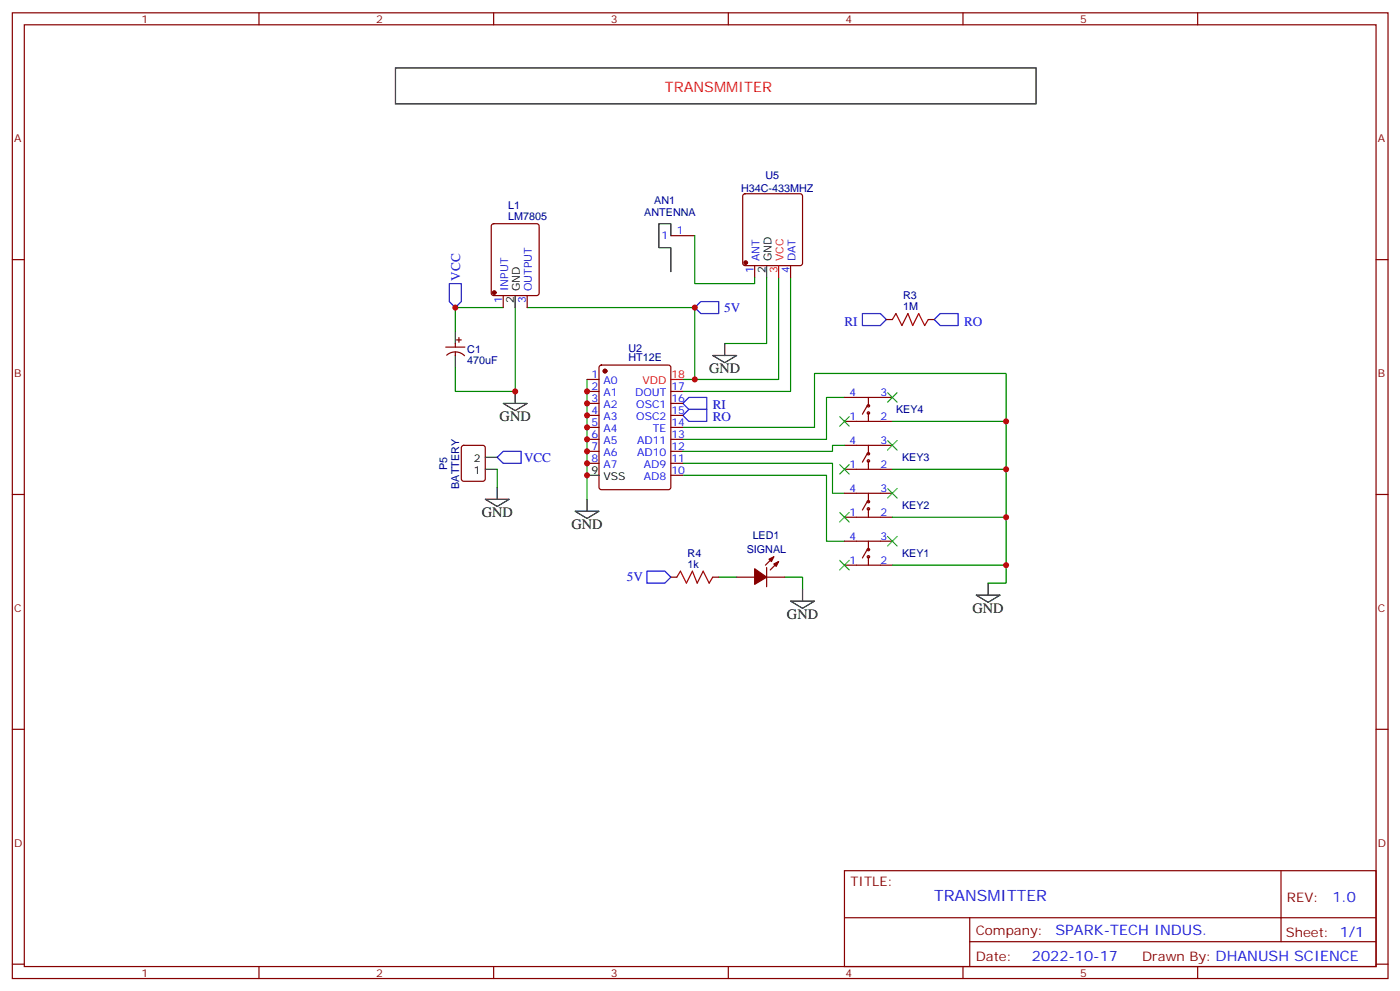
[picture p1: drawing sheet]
<svg xmlns="http://www.w3.org/2000/svg" width="413mm" height="292mm" viewBox="0 0 413 292" stroke-linecap="round" stroke-linejoin="round" font-family="sans-serif">
<g fill="none" stroke="#870000" stroke-width=".35">
<path d="M3.6 3.8h405.4v284.3h-405.4zM7.2 7.3h398.2v277.3h-398.2zM76.3 3.8v3.5M145.5 3.8v3.5M214.6 3.8v3.5M283.7 3.8v3.5M352.9 3.8v3.5M219.1 57.3l.4-.3h16.3l.5 .3 .2 .4v19.8l-.3 .5-.4 .2h-16.3l-.5-.2-.2-.5v-19.8zM3.6 76.4h3.6M145 66.1l.5-.2h12.7l.6 .4 .1 20-.5 .7h-12.9l-.7-.4-.1-20zM197.7 69.4h7M222.4 78.2v3.5"/>
<path d="M232.9 78.2v3.5M405.4 76.4h3.6M135.2 99.4v1.4M148.3 87v3.6M155.3 87v3.6M261.2 94.1h1.7M273.5 94.1h1.8M131.3 102.2h5.7M131.6 104.6a3.8 3.8 0 0 1 5.3 .1M134.2 101.1v1.1M134.2 103.6v1.1M134.5 100.1h1.4"/>
<path d="M173 111.7h3.5M173 115.3h3.5M173 118.8h3.5M176.7 107.7l.5-.2h19.8l.6 .4 .1 35.6-.5 .6-20 .1-.6-.5-.1-35.5zM197.7 115.3h3.5M197.7 118.8h3.5M248.8 117h14.1M255.5 119.5l-1.4 2.5M255.9 117v2.5M136.2 131.3l.4-.2h5.7l.6 .5 .1 9.4-.5 .7h-5.9l-.6-.5-.1-9.4zM173 122.3h3.5M173 125.8h3.5"/>
<path d="M173 129.4h3.5M173 132.9h3.5M173 136.4h3.5M197.7 122.3h3.5M197.7 125.8h3.5M197.7 129.4h3.5M197.7 132.9h3.5M197.7 136.4h3.5M197.7 139.9h3.5M248.8 124.1h14.1M248.8 131.1h14.1M248.8 138.2h14.1"/>
<path d="M255.5 133.6l-1.4 2.5M255.9 121.6v2.5M255.9 131.1v2.5M255.9 135.7v2.5M3.6 145.6h3.6M248.8 159.3h14.1M248.8 145.2h14.1M248.8 152.3h14.1M255.5 147.7l-1.4 2.5M255.9 145.2v2.5M255.9 149.8v2.5M255.9 159.3v2.5"/>
<path d="M405.4 145.6h3.6M197.7 169.9h1.7M210 169.9h1.8M217.1 169.9h5.3M225.9 169.9h5.3M225.9 167.1v5.7M228 163.9l-2.5 2.5M229.4 165.3l-2.5 2.5M248.8 166.4h14.1M255.5 161.8l-1.4 2.5M255.9 163.9v2.5M3.6 214.7h3.6"/>
<path d="M405.4 214.7h3.6M248.8 256.4h156.6v28.2h-156.6zM377.4 256.4v20.9M248.8 270.2h156.5M285.7 277.3h119.6M285.7 270.2v14.1M3.6 283.9h3.6M76.3 284.6v3.5M145.5 284.6v3.5M214.6 284.6v3.5M283.7 284.6v3.5M352.9 284.6v3.5"/>
<path d="M405.4 283.9h3.6"/>
<circle cx="255.9" cy="119.5" r=".35"/>
<circle cx="255.9" cy="135.7" r=".35"/>
<circle cx="255.9" cy="133.6" r=".35"/>
<circle cx="255.9" cy="121.6" r=".35"/>
<circle cx="255.9" cy="149.8" r=".35"/>
<circle cx="255.9" cy="147.7" r=".35"/>
<circle cx="255.9" cy="161.8" r=".35"/>
<circle cx="255.9" cy="163.9" r=".35"/>
</g>
<g fill="none" stroke="#008700" stroke-width=".35">
<path d="M204.7 69.4v14.1h17.7v-1.8M148.3 90.6h-14.1v7M151.8 90.6v24.7h-17.6v-7.1M155.3 90.6h49.4v21.1h-3.5M225.9 81.7v19.4h-12.4M229.4 81.7v30h-24.7M232.9 81.7v33.6h-31.7M173 111.7v35.3M248.8 117h-5.3v12.4h-42.3M146.5 138.2v5.3M201.2 125.8h38.8v-15.8h56.4v61.7h-5.3M201.2 139.9h42.3v19.4h5.3"/>
<path d="M201.2 136.4h44.1v8.8h3.5M248.8 131.1h-3.5v1.8h-44.1M262.9 124.1h33.5M262.9 138.2h33.5M262.9 152.3h33.5M211.8 169.9h5.3M231.2 169.9h5.3v3.6M262.9 166.4h33.5"/>
</g>
<g fill="none" stroke="#000" stroke-width=".35">
<path d="M116.5 20h188.8v10.6h-188.8zM197.7 69.4v-3.5h-3.6v7h3.6v7.1M225.9 78.2v3.5M134.2 97.6v3.5M151.8 87v3.6M134.2 104.7v3.5M148.3 118.8h7l-3.5 2.1zM151.8 115.3v3.5M210 104.7h7.1l-3.6 2.1zM213.5 101.1v3.6M143 138.2h3.5M143 134.7h3.5"/>
<path d="M173 139.9h3.5M143 147h7l-3.5 2.1zM146.5 143.5v3.5M169.4 150.5h7.1l-3.5 2.1zM173 147v3.5M232.9 177h7.1l-3.5 2.1zM236.5 173.5v3.5M287.6 175.2h7.1l-3.6 2.1zM291.1 171.7v3.5"/>
</g>
<path d="M132.4 83.5h3.5v5.3l-1.7 1.8-1.8-1.8zM204.7 90.6l1.8-1.8h5.3v3.5h-5.3zM254.1 92.3h5.3l1.8 1.8-1.8 1.7h-5.3zM275.3 94.1l1.7-1.8h5.3v3.5h-5.3zM201.2 118.8l1.8-1.8h5.2v3.5h-5.2zM146.5 134.7l1.8-1.8h5.3v3.5h-5.3zM201.2 122.3l1.8-1.8h5.2v3.6h-5.2zM190.6 168.2h5.3l1.8 1.7-1.8 1.8h-5.3z" fill="none" stroke="#00f" stroke-width=".35"/>
<path d="M262.9 94.1l1.1-1.8 1.7 3.5 1.8-3.5 1.4 3.5 1.8-3.5 1.8 3.5 1-1.7M199.4 169.9l1.1-1.7 1.7 3.5 1.8-3.5 1.4 3.5 1.8-3.5 1.8 3.5 1-1.8" fill="none" stroke="#a10000" stroke-width=".35"/>
<g fill="#870000" stroke="#870000" stroke-width=".35">
<path d="M228 166.1l1.4-.8-.7 1.5z"/>
<path d="M226.6 164.6l1.4-.7-.7 1.4z"/>
<path d="M222.4 167.5l3.5 2.4-3.5 2.1z"/>
<circle cx="219.7" cy="77.3" r=".53"/>
<circle cx="178.3" cy="109.3" r=".53"/>
<circle cx="145.6" cy="86.1" r=".53"/>
</g>
<path d="M229.4 78.2v3.5M197.7 111.7h3.5" fill="none" stroke="#f00" stroke-width=".35"/>
<g fill="none" stroke="#3c3" stroke-width=".35">
<path d="M261.5 115.6l2.8 2.8M264.3 115.6l-2.8 2.8M247.4 122.7l2.8 2.8M247.4 136.8l2.8 2.8M250.2 122.7l-2.8 2.8M250.2 136.8l-2.8 2.8M261.5 129.7l2.8 2.8M264.3 129.7l-2.8 2.8M247.4 150.9l2.8 2.8M250.2 150.9l-2.8 2.8M261.5 143.8l2.8 2.8M261.5 157.9l2.8 2.9"/>
<path d="M264.3 143.8l-2.8 2.8M264.3 157.9l-2.8 2.9M247.4 165l2.8 2.8M250.2 165l-2.8 2.8"/>
</g>
<g fill="#c00">
<circle cx="204.7" cy="90.6" r=".88"/>
<circle cx="151.8" cy="115.3" r=".88"/>
<circle cx="204.7" cy="111.7" r=".88"/>
<circle cx="173" cy="139.9" r=".88"/>
<circle cx="173" cy="136.4" r=".88"/>
<circle cx="173" cy="132.9" r=".88"/>
<circle cx="173" cy="129.4" r=".88"/>
<circle cx="173" cy="125.8" r=".88"/>
<circle cx="173" cy="122.3" r=".88"/>
<circle cx="173" cy="118.8" r=".88"/>
<circle cx="173" cy="115.3" r=".88"/>
<circle cx="134.2" cy="90.6" r=".88"/>
<circle cx="296.4" cy="124.1" r=".88"/>
<circle cx="296.4" cy="138.2" r=".88"/>
<circle cx="296.4" cy="152.3" r=".88"/>
<circle cx="296.4" cy="166.4" r=".88"/>
</g>
<text font-size="4.6" fill="#00f" x="275.3" y="265.2">TRANSMITTER</text>
<text font-size="4.2" fill="#f00" x="195.9" y="27.1">TRANSMMITER</text>
<g font-size="4.2">
<text x="209" y="110">GND</text>
<text x="147.2" y="124.1">GND</text>
<text x="141.9" y="152.3">GND</text>
<text x="168.4" y="155.8">GND</text>
<text x="231.9" y="182.3">GND</text>
<text x="286.6" y="180.5">GND</text>
</g>
<g font-size="4.2" fill="#00f">
<text x="392.6" y="265.6">1.0</text>
<text x="311" y="275.2">SPARK-TECH INDUS.</text>
<text x="304.1" y="283">2022-10-17</text>
</g>
<g font-size="3.9" fill="#00f">
<text x="135.6" y="82.7" transform="rotate(-90 135.6 82.7)">VCC</text>
<text x="213.4" y="91.8">5V</text>
<text x="248.8" y="95.8">RI</text>
<text x="284.1" y="95.8">RO</text>
<text x="210" y="124.1">RO</text>
<text x="210" y="120.5">RI</text>
<text x="154.4" y="136">VCC</text>
<text x="184.7" y="171.2">5V</text>
</g>
<g font-size="3.9" fill="#800">
<text x="250.6" y="260.9">TITLE:</text>
<text x="379.2" y="265.6">REV:</text>
<text x="287.5" y="275.1">Company:</text>
<text x="378.9" y="275.8">Sheet: 1/1</text>
<text x="287.5" y="282.8">Date:</text>
<text x="336.5" y="282.9">Drawn By: DHANUSH SCIENCE</text>
</g>
<g font-size="3.2" fill="#800">
<text x="41.7" y="6.8">1</text>
<text x="110.9" y="6.8">2</text>
<text x="180" y="6.8">3</text>
<text x="249.2" y="6.8">4</text>
<text x="318.3" y="6.8">5</text>
<text x="4.2" y="41.9">A</text>
<text x="406" y="41.9">A</text>
<text x="4.2" y="111">B</text>
<text x="406" y="111">B</text>
<text x="4.2" y="180.2">C</text>
<text x="406" y="180.2">C</text>
<text x="4.2" y="249.3">D</text>
<text x="406" y="249.3">D</text>
<text x="41.7" y="287.6">1</text>
<text x="110.9" y="287.6">2</text>
<text x="180" y="287.6">3</text>
<text x="249.2" y="287.6">4</text>
<text x="318.3" y="287.6">5</text>
</g>
<g font-size="3.2" fill="#000080">
<text x="225.5" y="52.8">U5</text>
<text x="192.8" y="60">AN1</text>
<text x="218.3" y="56.4">H34C-433MHZ</text>
<text x="149.7" y="64.8">LM7805</text>
<text x="149.7" y="61.6">L1</text>
<text x="189.8" y="63.5">ANTENNA</text>
<text x="266.1" y="88.1">R3</text>
<text x="266.1" y="91.3">1M</text>
<text x="137.7" y="107.2">470uF</text>
<text x="137.7" y="104.1">C1</text>
<text x="185.1" y="106.4">HT12E</text>
<text x="185.1" y="103.5">U2</text>
<text x="264" y="121.7">KEY4</text>
<text x="265.8" y="135.8">KEY3</text>
<text x="131.8" y="138.5" transform="rotate(-90 131.8 138.5)">P5</text>
<text x="135.3" y="143.9" transform="rotate(-90 135.3 143.9)">BATTERY</text>
<text x="265.8" y="149.9">KEY2</text>
<text x="221.8" y="158.8">LED1</text>
<text x="202.6" y="167.1">1k</text>
<text x="202.6" y="163.9">R4</text>
<text x="220" y="162.9">SIGNAL</text>
<text x="265.8" y="164">KEY1</text>
</g>
<g font-size="3.2" fill="#00f">
<text x="194.9" y="70.4">1</text>
<text x="199.4" y="69">1</text>
<text x="223.8" y="76.9" transform="rotate(-90 223.8 76.9)">ANT</text>
<text x="234.4" y="76.9" transform="rotate(-90 234.4 76.9)">DAT</text>
<text x="222" y="80.4" transform="rotate(-90 222 80.4)">1</text>
<text x="232.6" y="80.4" transform="rotate(-90 232.6 80.4)">4</text>
<text x="147.9" y="89.2" transform="rotate(-90 147.9 89.2)">1</text>
<text x="149.7" y="85.7" transform="rotate(-90 149.7 85.7)">INPUT</text>
<text x="155" y="89.2" transform="rotate(-90 155 89.2)">3</text>
<text x="156.7" y="85.7" transform="rotate(-90 156.7 85.7)">OUTPUT</text>
<text x="174.3" y="111.4">1</text>
<text x="177.8" y="113.1">A0</text>
<text x="174.3" y="114.9">2</text>
<text x="174.3" y="118.4">3</text>
<text x="177.8" y="116.7">A1</text>
<text x="187.1" y="116.7">DOUT</text>
<text x="197.8" y="118.4">16</text>
<text x="197.8" y="114.9">17</text>
<text x="250.3" y="116.7">4</text>
<text x="259.4" y="116.7">3</text>
<text x="174.3" y="122">4</text>
<text x="174.3" y="125.5">5</text>
<text x="177.8" y="120.2">A2</text>
<text x="177.8" y="123.7">A3</text>
<text x="187.5" y="123.7">OSC2</text>
<text x="187.5" y="120.2">OSC1</text>
<text x="197.8" y="125.5">14</text>
<text x="197.8" y="122">15</text>
<text x="250.3" y="123.7">1</text>
<text x="259.4" y="123.7">2</text>
<text x="174.3" y="129">6</text>
<text x="177.8" y="127.2">A4</text>
<text x="177.8" y="130.8">A5</text>
<text x="187.7" y="130.8">AD11</text>
<text x="192.4" y="127.2">TE</text>
<text x="197.8" y="129">13</text>
<text x="250.3" y="130.8">4</text>
<text x="259.4" y="130.8">3</text>
<text x="174.3" y="132.5">7</text>
<text x="174.3" y="136.1">8</text>
<text x="177.8" y="134.3">A6</text>
<text x="177.8" y="137.8">A7</text>
<text x="187.7" y="134.3">AD10</text>
<text x="189.7" y="137.8">AD9</text>
<text x="197.8" y="136.1">11</text>
<text x="197.8" y="132.5">12</text>
<text x="250.3" y="137.8">1</text>
<text x="259.4" y="137.8">2</text>
<text x="189.7" y="141.4">AD8</text>
<text x="197.8" y="139.6">10</text>
<text x="250.3" y="144.9">4</text>
<text x="259.4" y="144.9">3</text>
<text x="250.3" y="151.9">1</text>
<text x="259.4" y="151.9">2</text>
<text x="250.3" y="159">4</text>
<text x="259.4" y="159">3</text>
<text x="250.3" y="166.1">1</text>
<text x="259.4" y="166.1">2</text>
</g>
<g font-size="3.2">
<text x="227.3" y="76.9" transform="rotate(-90 227.3 76.9)">GND</text>
<text x="225.5" y="80.4" transform="rotate(-90 225.5 80.4)">2</text>
<text x="151.4" y="89.2" transform="rotate(-90 151.4 89.2)">2</text>
<text x="153.2" y="85.7" transform="rotate(-90 153.2 85.7)">GND</text>
<text x="139.7" y="136.1">2</text>
<text x="139.7" y="139.6">1</text>
<text x="174.3" y="139.6">9</text>
<text x="177.8" y="141.4">VSS</text>
</g>
<g font-size="3.2" fill="#f00">
<text x="230.8" y="76.9" transform="rotate(-90 230.8 76.9)">VCC</text>
<text x="229.1" y="80.4" transform="rotate(-90 229.1 80.4)">3</text>
<text x="189.3" y="113.1">VDD</text>
<text x="197.8" y="111.4">18</text>
</g>
</svg>
